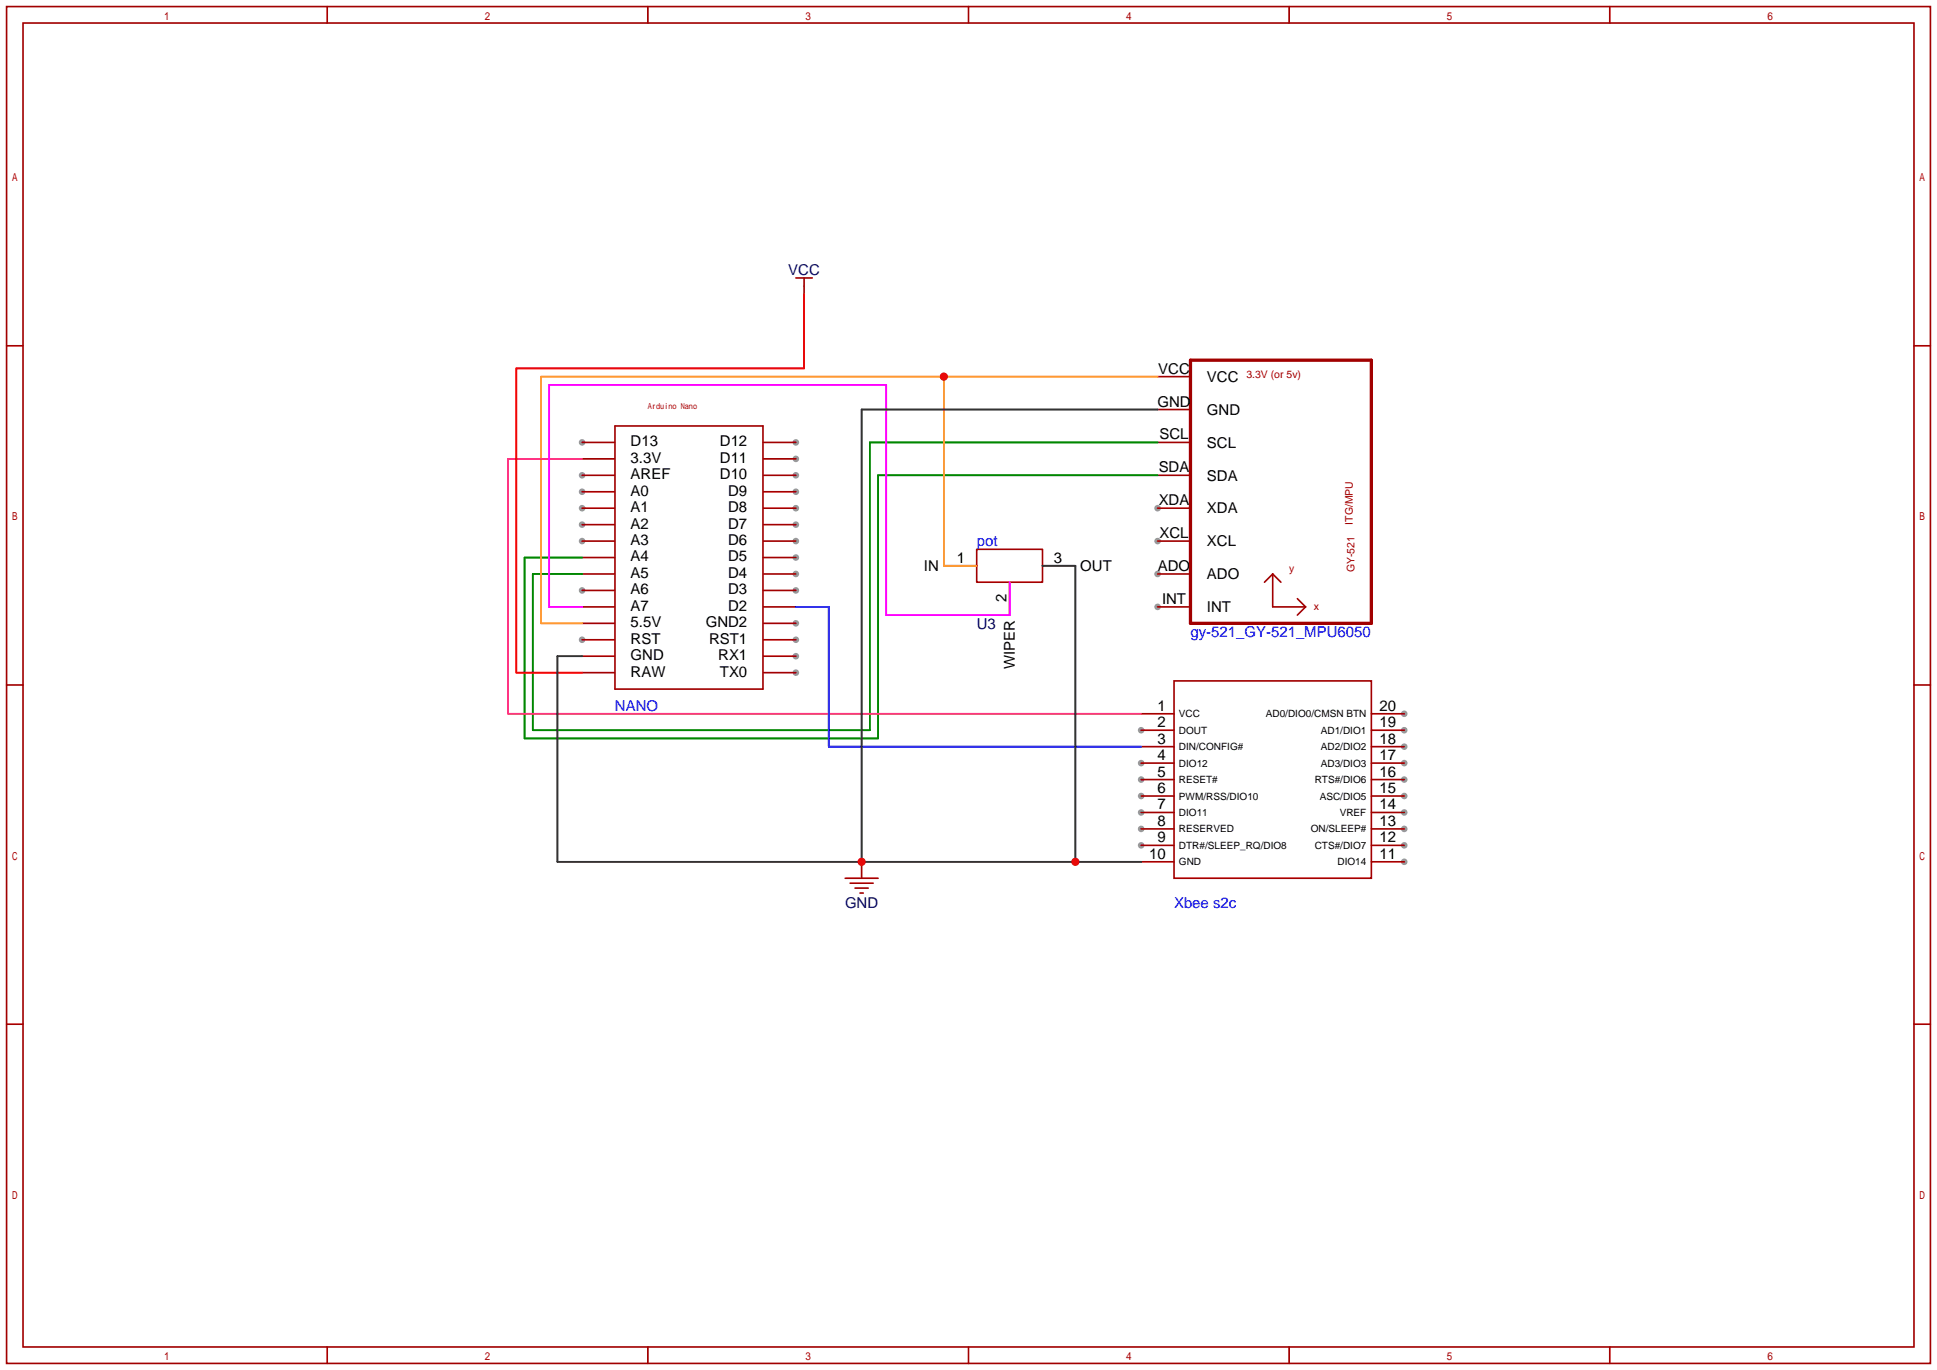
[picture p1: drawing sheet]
<svg xmlns="http://www.w3.org/2000/svg" width="299mm" height="212mm" viewBox="0 0 299 212" stroke-linecap="round" stroke-linejoin="round" font-family="sans-serif">
<g fill="#999">
<circle cx="89.9" cy="73.4" r=".51"/>
<circle cx="122.9" cy="103.9" r=".51"/>
<circle cx="122.9" cy="101.3" r=".51"/>
<circle cx="122.9" cy="98.8" r=".51"/>
<circle cx="122.9" cy="96.3" r=".51"/>
<circle cx="122.9" cy="91.2" r=".51"/>
<circle cx="122.9" cy="88.6" r=".51"/>
<circle cx="122.9" cy="86.1" r=".51"/>
<circle cx="122.9" cy="83.6" r=".51"/>
<circle cx="122.9" cy="81" r=".51"/>
<circle cx="122.9" cy="78.5" r=".51"/>
<circle cx="122.9" cy="75.9" r=".51"/>
<circle cx="89.9" cy="98.8" r=".51"/>
<circle cx="89.9" cy="83.6" r=".51"/>
<circle cx="89.9" cy="81" r=".51"/>
<circle cx="89.9" cy="78.5" r=".51"/>
<circle cx="89.9" cy="75.9" r=".51"/>
<circle cx="89.9" cy="68.3" r=".51"/>
<circle cx="122.9" cy="68.3" r=".51"/>
<circle cx="122.9" cy="70.9" r=".51"/>
<circle cx="122.9" cy="73.4" r=".51"/>
<circle cx="89.9" cy="91.2" r=".51"/>
<circle cx="178.8" cy="78.5" r=".51"/>
<circle cx="178.8" cy="83.6" r=".51"/>
<circle cx="178.8" cy="88.6" r=".51"/>
<circle cx="178.8" cy="93.7" r=".51"/>
<circle cx="176.3" cy="112.8" r=".51"/>
<circle cx="176.3" cy="117.9" r=".51"/>
<circle cx="176.3" cy="120.4" r=".51"/>
<circle cx="176.3" cy="122.9" r=".51"/>
<circle cx="176.3" cy="125.5" r=".51"/>
<circle cx="176.3" cy="128" r=".51"/>
<circle cx="176.3" cy="130.6" r=".51"/>
<circle cx="216.9" cy="133.1" r=".51"/>
<circle cx="216.9" cy="130.6" r=".51"/>
<circle cx="216.9" cy="128" r=".51"/>
<circle cx="216.9" cy="125.5" r=".51"/>
<circle cx="216.9" cy="122.9" r=".51"/>
<circle cx="216.9" cy="120.4" r=".51"/>
<circle cx="216.9" cy="117.9" r=".51"/>
<circle cx="216.9" cy="115.3" r=".51"/>
<circle cx="216.9" cy="112.8" r=".51"/>
<circle cx="216.9" cy="110.2" r=".51"/>
</g>
<g fill="none" stroke="#a10000" stroke-width=".25">
<path d="M1 1h297.2v209.6h-297.2zM3.6 3.6h292.1v204.4h-292.1zM50.5 1v2.6M100.1 1v2.6M149.6 1v2.6M199.1 1v2.6M248.7 1v2.6M1 53.4h2.6M122.9 42.9h2.6M124.2 42.9v2.6M178.8 58.2h5.1M295.7 53.4h2.5"/>
<path d="M89.9 70.9h5M89.9 73.4h5M89.9 78.5h5M89.9 75.9h5M89.9 68.3h5M95 65.8h22.9v40.6h-22.9zM117.9 70.9h5M117.9 73.4h5M117.9 78.5h5M117.9 75.9h5M117.9 68.3h5M178.8 73.4h5.1"/>
<path d="M178.8 78.5h5.1M178.8 68.3h5.1M178.8 63.2h5.1M89.9 98.8h5M89.9 96.3h5M89.9 93.7h5M89.9 91.2h5M89.9 88.6h5M89.9 86.1h5M89.9 83.6h5M89.9 81h5M117.9 98.8h5"/>
<path d="M117.9 96.3h5M117.9 93.7h5M117.9 91.2h5M117.9 88.6h5M117.9 86.1h5M117.9 83.6h5M117.9 81h5M145.8 87.4h5.1M150.9 84.8h10.1v5.1h-10.1zM156 89.9v5.1M161 87.4h5.1M178.8 93.7h5.1"/>
<path d="M178.8 88.6h5.1M178.8 83.6h5.1M196.6 88.6v5.1h5.1M196.6 88.6l1.3 1.3M196.6 88.6l-1.3 1.3M200.4 92.5l1.3 1.2M201.7 93.7l-1.3 1.3M1 105.8h2.6M89.9 103.9h5M89.9 101.3h5M117.9 103.9h5M117.9 101.3h5"/>
<path d="M176.3 110.2h5.1M176.3 112.8h5.1M176.3 115.3h5.1M176.3 117.9h5.1M181.4 105.2h30.4v30.4h-30.4zM211.8 110.2h5.1M211.8 112.8h5.1M211.8 115.3h5.1M211.8 117.9h5.1M295.7 105.8h2.5M130.6 135.6h5M131.3 136.4h3.6"/>
<path d="M132.1 137.2h2M132.8 137.9h.5M133.1 133.1v2.5M176.3 120.4h5.1M176.3 122.9h5.1M176.3 125.5h5.1M176.3 128h5.1M176.3 130.6h5.1M176.3 133.1h5.1M211.8 120.4h5.1M211.8 122.9h5.1M211.8 125.5h5.1"/>
<path d="M211.8 128h5.1M211.8 130.6h5.1M211.8 133.1h5.1M1 158.2h2.6M295.7 158.2h2.5M50.5 208v2.6M100.1 208v2.6M149.6 208v2.6M199.1 208v2.6M248.7 208v2.6"/>
</g>
<path d="M183.9 55.6h27.9v40.7h-27.9z" fill="none" stroke="#a10000" stroke-width=".51"/>
<path d="M178.8 68.3h-44.4v44.5h-52.1v-24.2h7.6M178.8 73.4h-43.2v40.6h-54.6v-27.9h8.9" fill="none" stroke="#008700" stroke-width=".25"/>
<path d="M145.8 58.2v29.2h5.1M178.8 58.2h-95.2v38.1h6.3" fill="none" stroke="#f93" stroke-width=".25"/>
<path d="M89.9 70.9h-11.4v39.3h97.8" fill="none" stroke="#f36" stroke-width=".25"/>
<path d="M124.2 45.5v11.4h-44.4v47h10.1" fill="none" stroke="#f00" stroke-width=".25"/>
<path d="M156 89.9v5.1h-19.1v-35.6h-52.1v34.3h5.1" fill="none" stroke="#f0f" stroke-width=".25"/>
<path d="M122.9 93.7h5.1v21.6h48.3" fill="none" stroke="#00f" stroke-width=".25"/>
<path d="M178.8 63.2h-45.7v69.9M161 87.4h5.1v45.7M89.9 101.3h-3.8v31.8h90.2" fill="none" stroke="#333" stroke-width=".25"/>
<g fill="#c00">
<circle cx="145.8" cy="58.2" r=".63"/>
<circle cx="166.1" cy="133.1" r=".63"/>
<circle cx="133.1" cy="133.1" r=".63"/>
</g>
<g font-size="2.3" fill="#000080">
<text x="121.8" y="42.5">VCC</text>
<text x="150.9" y="97.1">U3</text>
<text x="130.5" y="140.3">GND</text>
</g>
<g font-size="2.3">
<text x="178.9" y="57.7">VCC</text>
<text x="186.4" y="59">VCC</text>
<text x="178.8" y="62.8">GND</text>
<text x="186.4" y="64.1">GND</text>
<text x="97.4" y="71.5">3.3V</text>
<text x="97.4" y="68.9">D13</text>
<text x="111.2" y="68.9">D12</text>
<text x="111.2" y="71.5">D11</text>
<text x="179.1" y="67.9">SCL</text>
<text x="186.4" y="69.1">SCL</text>
<text x="97.4" y="74">AREF</text>
<text x="97.4" y="76.5">A0</text>
<text x="111.2" y="74">D10</text>
<text x="112.5" y="76.5">D9</text>
<text x="179" y="72.9">SDA</text>
<text x="186.4" y="74.2">SDA</text>
<text x="97.4" y="81.6">A2</text>
<text x="97.4" y="79.1">A1</text>
<text x="112.5" y="81.6">D7</text>
<text x="112.5" y="79.1">D8</text>
<text x="179" y="78">XDA</text>
<text x="179.1" y="83.1">XCL</text>
<text x="186.4" y="79.3">XDA</text>
<text x="97.4" y="84.2">A3</text>
<text x="97.4" y="89.2">A5</text>
<text x="97.4" y="86.7">A4</text>
<text x="112.5" y="89.2">D4</text>
<text x="112.5" y="86.7">D5</text>
<text x="112.5" y="84.2">D6</text>
<text x="142.7" y="88.2">IN</text>
<text x="147.8" y="86.9">1</text>
<text x="162.8" y="86.9">3</text>
<text x="166.9" y="88.2">OUT</text>
<text x="178.9" y="88.2">ADO</text>
<text x="186.4" y="84.4">XCL</text>
<text x="186.4" y="89.5">ADO</text>
<text x="97.4" y="94.3">A7</text>
<text x="97.4" y="91.8">A6</text>
<text x="112.5" y="94.3">D2</text>
<text x="112.5" y="91.8">D3</text>
<text x="155.5" y="93" transform="rotate(-90 155.5 93)">2</text>
<text x="179.5" y="93.3">INT</text>
<text x="186.4" y="94.5">INT</text>
<text x="97.4" y="101.9">GND</text>
<text x="97.4" y="99.4">RST</text>
<text x="97.4" y="96.9">5.5V</text>
<text x="109" y="96.9">GND2</text>
<text x="109.5" y="99.4">RST1</text>
<text x="110.9" y="101.9">RX1</text>
<text x="97.4" y="104.5">RAW</text>
<text x="111.2" y="104.5">TX0</text>
<text x="156.8" y="103.3" transform="rotate(-90 156.8 103.3)">WIPER</text>
<text x="178.8" y="109.8">1</text>
<text x="178.8" y="112.3">2</text>
<text x="213.1" y="112.3">19</text>
<text x="213.1" y="109.8">20</text>
<text x="178.8" y="114.9">3</text>
<text x="178.8" y="117.4">4</text>
<text x="178.8" y="119.9">5</text>
<text x="213.1" y="119.9">16</text>
<text x="213.1" y="117.4">17</text>
<text x="213.1" y="114.9">18</text>
<text x="178.8" y="122.5">6</text>
<text x="178.8" y="125">7</text>
<text x="213.1" y="125">14</text>
<text x="213.1" y="122.5">15</text>
<text x="178.8" y="127.6">8</text>
<text x="178.8" y="130.1">9</text>
<text x="213.1" y="130.1">12</text>
<text x="213.1" y="127.6">13</text>
<text x="177.5" y="132.6">10</text>
<text x="213.1" y="132.6">11</text>
</g>
<g font-size="2.3" fill="#00f">
<text x="150.9" y="84.4">pot</text>
<text x="183.9" y="98.3">gy-521_GY-521_MPU6050</text>
<text x="95" y="109.8">NANO</text>
<text x="181.4" y="140.3">Xbee s2c</text>
</g>
<g font-size="1.6" fill="#a00000">
<text x="192.5" y="58.3">3.3V (or 5v)</text>
<text x="209" y="81" transform="rotate(-90 209 81)">ITG/MPU</text>
<text x="199.1" y="88.3">y</text>
<text x="209.2" y="88.4" transform="rotate(-90 209.2 88.4)">GY-521</text>
<text x="202.9" y="94.2">x</text>
</g>
<g font-size="1.5">
<text x="182.1" y="110.8">VCC</text>
<text x="182.1" y="113.3">DOUT</text>
<text x="195.5" y="110.8">AD0/DIO0/CMSN BTN</text>
<text x="204" y="113.3">AD1/DIO1</text>
<text x="182.1" y="115.9">DIN/CONFIG#</text>
<text x="182.1" y="118.4">DIO12</text>
<text x="204" y="118.4">AD3/DIO3</text>
<text x="204" y="115.9">AD2/DIO2</text>
<text x="182.1" y="120.9">RESET#</text>
<text x="182.1" y="123.5">PWM/RSS/DIO10</text>
<text x="203.1" y="120.9">RTS#/DIO6</text>
<text x="203.9" y="123.5">ASC/DIO5</text>
<text x="182.1" y="126">DIO11</text>
<text x="182.1" y="128.6">RESERVED</text>
<text x="182.1" y="131.1">DTR#/SLEEP_RQ/DIO8</text>
<text x="202.5" y="128.6">ON/SLEEP#</text>
<text x="203.1" y="131.1">CTS#/DIO7</text>
<text x="207" y="126">VREF</text>
<text x="182.1" y="133.6">GND</text>
<text x="206.6" y="133.6">DIO14</text>
</g>
<text font-size="1.3" fill="#a00000" x="100.1" y="63.1">Arduino Nano</text>
</svg>
